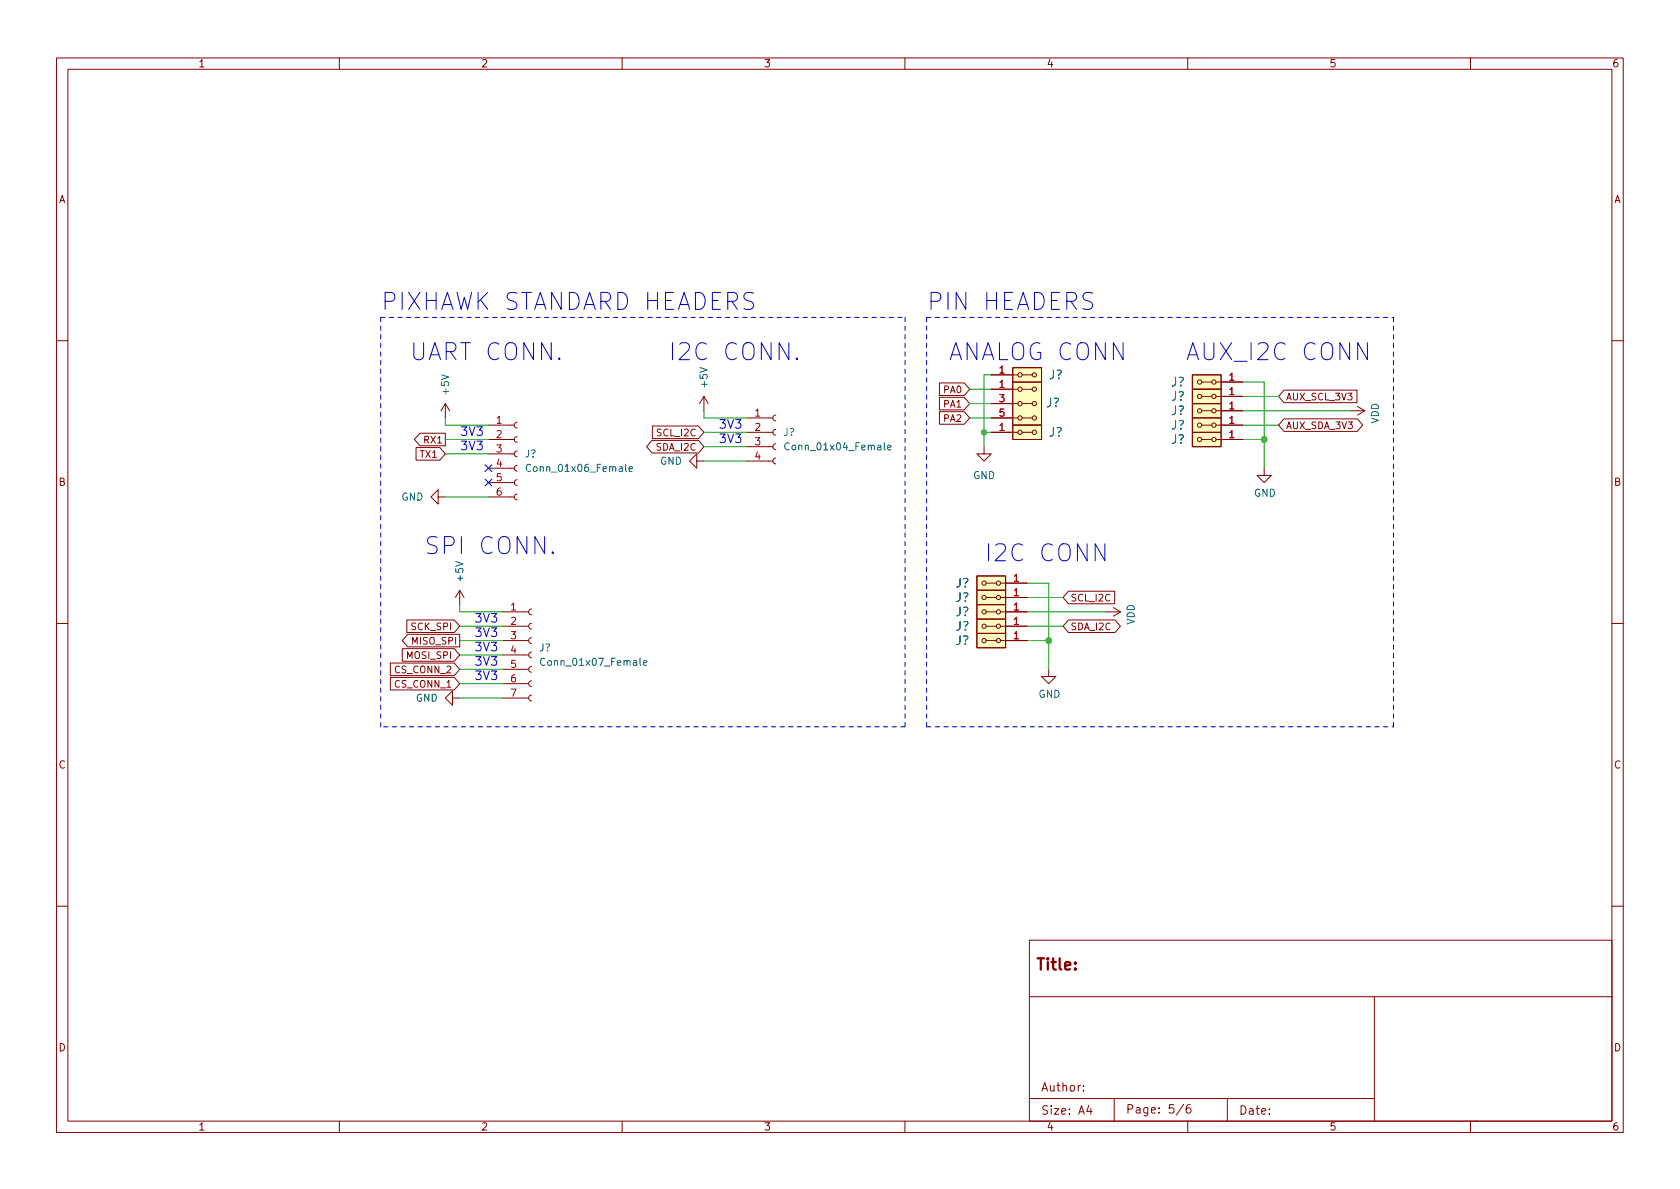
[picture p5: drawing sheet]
<svg xmlns="http://www.w3.org/2000/svg" width="297mm" height="210mm" viewBox="0 0 297 210" stroke-linecap="round" stroke-linejoin="round" font-family="sans-serif">
<g fill="none" stroke="#840000" stroke-width=".18">
<path d="M10 10.2h277v190.1h-277zM12 12.2h273v186.1h-273zM60 10.2v2M110 10.2v2M160 10.2v2M210 10.2v2M260 10.2v2M10 60.2h2M73.6 79.1h4.2l.9 1.2-.9 1.1h-4.2zM74.2 76.6h4.5v2.2h-4.5l-.9-1.1zM78.7 71.4l-.7 1.2M78.7 71.4v2.5"/>
<path d="M78.7 71.4l.8 1.2M86.4 77.7h4.5M86.4 75.2h4.5M91.4 79.8l-.3 .1-.2 .4 .2 .3 .3 .2M91.4 77.2l-.3 .2-.2 .3 .2 .4 .3 .1M91.4 74.7l-.3 .1-.2 .4 .2 .3 .3 .2M115.3 77.9h8.2l1 1.1-1 1.1h-8.2l-1-1.1zM115.3 75.3h8.2l1 1.1-1 1.2h-8.2zM124.5 70.1l-.8 1.3M124.5 70.1v2.5M124.5 70.1l.7 1.3M132.1 73.9h4.6"/>
<path d="M132.1 76.4h4.6M132.1 79h4.6M137.2 78.5l-.4 .1-.1 .4 .1 .3 .4 .2M137.2 75.9l-.4 .2-.1 .3 .1 .4 .4 .2M137.2 73.4l-.4 .1-.1 .4 .1 .4 .4 .1M166.1 67.7h4.4l.9 1.1-.9 1.1h-4.4zM166.1 72.8h4.4l.9 1.1-.9 1.1h-4.4zM166.1 70.3h4.4l.9 1.1-.9 1.1h-4.4zM174 79v1.3h1.3l-1.3 1.2-1.3-1.2h1.3M175.3 73.9h4.7M175.3 71.4h4.7M175.3 68.8h4.7"/>
<path d="M175.3 76.4h4.7M175.3 66.3h4.7M179.1 67.6h5v7.6h-5zM179.1 75.2h5v2.5h-5zM179.1 65h5v2.6h-5zM180.7 73.9h1.8M180.7 71.4h1.8M180.7 68.8h1.8M180.7 76.4h1.8M180.7 66.3h1.8M210.8 71.4h5.1v2.5h-5.1zM210.8 66.3h5.1v2.5h-5.1z"/>
<path d="M210.8 76.4h5.1v2.6h-5.1zM210.8 73.9h5.1v2.5h-5.1zM210.8 68.8h5.1v2.6h-5.1zM212.5 72.6h1.7M212.5 67.6h1.7M212.5 77.7h1.7M212.5 75.2h1.7M212.5 70.1h1.7M215 72.6h4.7M215 67.6h4.7M215 77.7h4.7M215 75.2h4.7"/>
<path d="M215 70.1h4.7M227 74.1h13l.9 1.1-.9 1.1h-13l-.9-1.1zM227 69h12.9v2.2h-12.9l-.9-1.1zM238.8 72.6h2.5M240 71.9l1.3 .7M241.3 72.6l-1.3 .8M285 60.2h2M77.5 87.9v-1.3l-1.3 1.3 1.3 1.2v-1.2h1.2M86.4 87.9h4.5M86.4 85.3h4.5M86.4 82.8h4.5M86.4 80.3h4.5"/>
<path d="M91.4 87.4l-.3 .1-.2 .4 .2 .3 .3 .2M91.4 84.8l-.3 .2-.2 .3 .2 .4 .3 .1M91.4 82.3l-.3 .1-.2 .4 .2 .4 .3 .1M123.2 81.5v-1.2l-1.3 1.2 1.3 1.3v-1.3h1.3M132.1 81.5h4.6M137.2 81l-.4 .2-.1 .3 .1 .4 .4 .1M223.5 82.8v1.3h1.3l-1.3 1.2-1.3-1.2h1.3M10 110.2h2M69 117.2h11.3l1 1.2-1 1.1h-11.3zM69 119.8h11.3l1 1.1-1 1.1h-11.3zM71.1 114.7h9.2l1 1.1-1 1.1h-9.2zM71.9 109.6h8.4l1 1.1-1 1.1h-8.4z"/>
<path d="M72.1 112.2h9.2v2.2h-9.2l-1-1.1zM81.3 104.4l-.8 1.3M81.3 104.4v2.5M81.3 104.4l.7 1.3M88.9 108.2h4.6M88.9 113.3h4.6M88.9 110.7h4.6M88.9 118.4h4.6M88.9 115.8h4.6M94 117.9l-.4 .1-.1 .4 .1 .3 .4 .2M94 115.3l-.4 .2-.1 .3 .1 .4 .4 .1M94 112.8l-.4 .1-.1 .4 .1 .3 .4 .2"/>
<path d="M94 110.2l-.4 .2-.1 .3 .1 .4 .4 .1M94 107.7l-.4 .1-.1 .4 .1 .4 .4 .1M172.7 112h5.1v2.5h-5.1zM172.7 109.5h5.1v2.5h-5.1zM172.7 101.8h5.1v2.6h-5.1zM172.7 104.4h5.1v2.5h-5.1zM172.7 106.9h5.1v2.6h-5.1zM174.4 108.2h1.7M174.4 113.3h1.7M174.4 110.7h1.7M174.4 103.1h1.7M174.4 105.7h1.7"/>
<path d="M176.9 108.2h4.7M176.9 113.3h4.7M176.9 110.7h4.7M176.9 103.1h4.7M176.9 105.7h4.7M185.4 118.4v1.2h1.3l-1.3 1.3-1.3-1.3h1.3M188.9 104.5h8.2v2.3h-8.2l-.9-1.1zM188.9 109.6h8.2l1 1.1-1 1.1h-8.2l-.9-1.1zM195.6 108.2h2.5M196.8 107.4l1.3 .8M198.1 108.2l-1.3 .8M285 110.2h2"/>
<path d="M80 123.4v-1.2l-1.3 1.2 1.3 1.3v-1.3h1.3M88.9 123.4h4.6M88.9 120.9h4.6M94 122.9l-.4 .2-.1 .3 .1 .4 .4 .1M94 120.4l-.4 .1-.1 .4 .1 .4 .4 .1M10 160.2h2M182 166.3h103v32h-103zM182 176.3h103M243 176.3v22M285 160.2h2M60 198.3v2M110 198.3v2"/>
<path d="M160 198.3v2M182 194.3h61M191.6 192.8v.1M191.6 192v.1M192.5 195.5l-.4 1h1M192.9 196v1M197 194.3v4M209.3 195.3l-1.3 1.9M210 198.3v2M210.4 195.3a.59 .59 0 0 0-.7 .7v.5l.2 .3h.4l.2-.1 .1-.5-.2-.2-.4-.1-.3 .3M217 194.3v4M260 198.3v2"/>
<path d="M261 198.3h.1"/>
<circle cx="180.3" cy="73.9" r=".38"/>
<circle cx="180.3" cy="66.3" r=".38"/>
<circle cx="180.3" cy="71.4" r=".38"/>
<circle cx="180.3" cy="68.8" r=".38"/>
<circle cx="180.3" cy="76.4" r=".38"/>
<circle cx="182.9" cy="71.4" r=".38"/>
<circle cx="182.9" cy="66.3" r=".38"/>
<circle cx="182.9" cy="68.8" r=".38"/>
<circle cx="182.9" cy="73.9" r=".38"/>
<circle cx="182.9" cy="76.4" r=".38"/>
<circle cx="212.1" cy="67.6" r=".38"/>
<circle cx="212.1" cy="77.7" r=".38"/>
<circle cx="212.1" cy="75.2" r=".38"/>
<circle cx="212.1" cy="72.6" r=".38"/>
<circle cx="212.1" cy="70.1" r=".38"/>
<circle cx="214.6" cy="72.6" r=".38"/>
<circle cx="214.6" cy="77.7" r=".38"/>
<circle cx="214.6" cy="67.6" r=".38"/>
<circle cx="214.6" cy="75.2" r=".38"/>
<circle cx="214.6" cy="70.1" r=".38"/>
<circle cx="174" cy="103.1" r=".38"/>
<circle cx="174" cy="110.7" r=".38"/>
<circle cx="174" cy="113.3" r=".38"/>
<circle cx="174" cy="105.7" r=".38"/>
<circle cx="174" cy="108.2" r=".38"/>
<circle cx="176.5" cy="110.7" r=".38"/>
<circle cx="176.5" cy="113.3" r=".38"/>
<circle cx="176.5" cy="103.1" r=".38"/>
<circle cx="176.5" cy="105.7" r=".38"/>
<circle cx="176.5" cy="108.2" r=".38"/>
</g>
<g fill="#ffffc2" stroke="#ffffc2" stroke-width=".18">
<path d="M210.8 71.4h5.1v2.5h-5.1z"/>
<path d="M210.8 66.3h5.1v2.5h-5.1z"/>
<path d="M179.1 67.6h5v7.6h-5z"/>
<path d="M179.1 75.2h5v2.5h-5z"/>
<path d="M172.7 112h5.1v2.5h-5.1z"/>
<path d="M210.8 76.4h5.1v2.6h-5.1z"/>
<path d="M210.8 73.9h5.1v2.5h-5.1z"/>
<path d="M172.7 109.5h5.1v2.5h-5.1z"/>
<path d="M210.8 68.8h5.1v2.6h-5.1z"/>
<path d="M179.1 65h5v2.6h-5z"/>
<path d="M172.7 101.8h5.1v2.6h-5.1z"/>
<path d="M172.7 104.4h5.1v2.5h-5.1z"/>
<path d="M172.7 106.9h5.1v2.6h-5.1z"/>
</g>
<path d="M139.5 78.4a.6 .6 0 0 0-.8 .4 .6 .6 0 0 0 .6 .8l.2-.2M157 79.1l.6-.1-.1-.2-.4-.1-.1 .2v.6h.5M93.8 82.2a.6 .6 0 0 0-.8 .4 .6 .6 0 0 0 .6 .8l.2-.1M111.2 82.9l.6-.1v-.2l-.4-.1-.2 .2 .1 .6h.5M96.4 116.5a.6 .6 0 0 0-.9 .4 .6 .6 0 0 0 .6 .8l.3-.2M113.8 117.2l.6-.1-.1-.2-.3-.1-.2 .2v.6h.5" fill="none" stroke="#006464" stroke-width=".18"/>
<path d="M140.9 63.3l.1 .2-.1 .1-.1-.1 .1-.2v.3M241.8 60.6v3l-1.7-3v3M97.7 97.6l.2 .1-.2 .2-.1-.2 .1-.1v.3M195.4 96.2v3l-1.8-3v3" fill="none" stroke="#0000c2" stroke-width=".18"/>
<path d="M67.3 56.1v72.4M67.3 56.1h92.7M160 56.1v72.4M163.8 56.1h82.6M163.8 56.1v72.4M160 128.5h-92.7M163.8 128.5h82.6M246.4 128.5v-72.4" fill="none" stroke="#0000c2" stroke-width=".18" stroke-dasharray=".8 .8"/>
<g fill="none" stroke="#009600" stroke-width=".18">
<path d="M78.7 73.9v1.3h7.7M78.7 77.7h7.7M124.5 72.6v1.3h7.6M124.5 76.4h7.6M124.5 79h7.6M171.4 71.4h3.9M171.4 73.9h3.9M171.4 68.8h3.9M174 76.4h1.3M175.3 66.3h-1.3v12.7M219.7 67.6h3.8v15.2M219.7 75.2h6.4"/>
<path d="M219.7 70.1h6.4M219.7 77.7h3.8M219.7 72.6h19.1M78.7 87.9h7.7M78.7 80.3h7.7M124.5 81.5h7.6M81.3 115.8h7.6M81.3 110.7h7.6M81.3 106.9v1.3h7.6M81.3 113.3h7.6M81.3 118.4h7.6M181.6 105.7h6.4"/>
<path d="M181.6 103.1h3.8v15.3M181.6 110.7h6.4M181.6 108.2h14M181.6 113.3h3.8M81.3 123.4h7.6M81.3 120.9h7.6"/>
</g>
<path d="M85.8 84.7l1.2 1.2M85.8 82.2l1.2 1.2M87 84.7l-1.2 1.2M87 82.2l-1.2 1.2" fill="none" stroke="#000084" stroke-width=".18"/>
<g fill="#009600" stroke="#009600" stroke-width=".18">
<circle cx="223.5" cy="77.7" r=".51"/>
<circle cx="185.4" cy="113.3" r=".51"/>
<circle cx="174" cy="76.4" r=".46"/>
</g>
<g font-size="4.2" fill="#0000c2">
<text x="67.3" y="54.9">PIXHAWK STANDARD HEADERS</text>
<text x="163.8" y="54.9">PIN HEADERS</text>
<text x="72.4" y="63.7">UART CONN.</text>
<text x="118.1" y="63.7">I2C CONN.</text>
<text x="167.6" y="63.7">ANALOG CONN</text>
<text x="209.5" y="63.7">AUX_I2C CONN</text>
<text x="74.9" y="98">SPI CONN.</text>
<text x="174" y="99.3">I2C CONN</text>
</g>
<text font-size="2.8" fill="#840000" x="183" y="171.6">Title:</text>
<g font-size="2.1" fill="#006464">
<text x="185.5" y="67.1">J?</text>
<text x="207" y="68.3">J?</text>
<text x="207" y="70.9">J?</text>
<text x="185" y="72">J?</text>
<text x="185.5" y="77.2">J?</text>
<text x="207" y="73.4">J?</text>
<text x="207" y="75.9">J?</text>
<text x="207" y="78.5">J?</text>
<text x="168.9" y="103.9">J?</text>
<text x="168.9" y="106.4">J?</text>
<text x="168.9" y="111.5">J?</text>
<text x="168.9" y="109">J?</text>
<text x="168.9" y="114">J?</text>
</g>
<g font-size="2.1" fill="#0000c2">
<text x="81.3" y="77.1">3V3</text>
<text x="127" y="75.8">3V3</text>
<text x="81.3" y="79.6">3V3</text>
<text x="127" y="78.3">3V3</text>
<text x="83.8" y="112.6">3V3</text>
<text x="83.8" y="110.1">3V3</text>
<text x="83.8" y="115.2">3V3</text>
<text x="83.8" y="117.7">3V3</text>
<text x="83.8" y="120.3">3V3</text>
</g>
<g font-size="2.1" fill="#840000">
<text x="184" y="193">Author:</text>
<text x="184" y="197.1">Size: A4</text>
<text x="199" y="196.9">Page: 5/6</text>
<text x="219" y="197.1">Date:</text>
</g>
<g font-size="1.8" fill="#840000">
<text x="35" y="11.9">1</text>
<text x="85" y="11.9">2</text>
<text x="135" y="11.9">3</text>
<text x="185" y="11.9">4</text>
<text x="235" y="11.9">5</text>
<text x="285" y="11.9">6</text>
<text x="10.3" y="35.9">A</text>
<text x="285.3" y="35.9">A</text>
<text x="10.3" y="85.9">B</text>
<text x="285.3" y="85.9">B</text>
<text x="10.3" y="135.9">C</text>
<text x="285.3" y="135.9">C</text>
<text x="10.3" y="185.9">D</text>
<text x="285.3" y="185.9">D</text>
<text x="35" y="199.9">1</text>
<text x="85" y="199.9">2</text>
<text x="135" y="199.9">3</text>
<text x="185" y="199.9">4</text>
<text x="235" y="199.9">5</text>
<text x="285" y="199.9">6</text>
</g>
<g font-size="1.8" fill="#006464">
<text x="79.4" y="69.7" transform="rotate(-90 79.4 69.7)">+5V</text>
<text x="125.1" y="68.4" transform="rotate(-90 125.1 68.4)">+5V</text>
<text x="138.5" y="77.1">J?</text>
<text x="243.8" y="74.9" transform="rotate(-90 243.8 74.9)">VDD</text>
<text x="92.8" y="80.9">J?</text>
<text x="93.7" y="83.4">Conn_01x06_Female</text>
<text x="116.7" y="82.2">GND</text>
<text x="139.4" y="79.6">Conn_01x04_Female</text>
<text x="71" y="88.5">GND</text>
<text x="172" y="84.7">GND</text>
<text x="221.7" y="87.8">GND</text>
<text x="81.9" y="102.7" transform="rotate(-90 81.9 102.7)">+5V</text>
<text x="200.6" y="110.5" transform="rotate(-90 200.6 110.5)">VDD</text>
<text x="95.3" y="115.2">J?</text>
<text x="96.2" y="117.7">Conn_01x07_Female</text>
<text x="73.5" y="124.1">GND</text>
<text x="183.6" y="123.4">GND</text>
</g>
<g font-size="1.8" fill="#a90000">
<text x="176.7" y="68.6">1</text>
<text x="176.7" y="71.1">3</text>
<text x="176.7" y="66">1</text>
<text x="217.3" y="67.3">1</text>
<text x="217.3" y="69.8">1</text>
<text x="87.8" y="74.9">1</text>
<text x="87.8" y="77.5">2</text>
<text x="133.5" y="73.7">1</text>
<text x="133.5" y="76.2">2</text>
<text x="176.7" y="73.7">5</text>
<text x="176.7" y="76.2">1</text>
<text x="217.3" y="72.4">1</text>
<text x="217.3" y="77.5">1</text>
<text x="217.3" y="74.9">1</text>
<text x="87.8" y="80">3</text>
<text x="87.8" y="82.5">4</text>
<text x="133.5" y="78.7">3</text>
<text x="133.5" y="81.3">4</text>
<text x="87.8" y="85.1">5</text>
<text x="87.8" y="87.6">6</text>
<text x="90.3" y="107.9">1</text>
<text x="179.2" y="102.9">1</text>
<text x="179.2" y="105.4">1</text>
<text x="179.2" y="107.9">1</text>
<text x="90.3" y="110.5">2</text>
<text x="90.3" y="113">3</text>
<text x="179.2" y="113">1</text>
<text x="179.2" y="110.5">1</text>
<text x="90.3" y="115.6">4</text>
<text x="90.3" y="118.1">5</text>
<text x="90.3" y="120.6">6</text>
<text x="90.3" y="123.2">7</text>
</g>
<g font-size="1.7" fill="#840000">
<text x="166.9" y="69.5">PA0</text>
<text x="227.3" y="70.8">AUX_SCL_3V3</text>
<text x="116.3" y="77.1">SCL_I2C</text>
<text x="166.9" y="74.6">PA2</text>
<text x="166.9" y="72.1">PA1</text>
<text x="227.3" y="75.9">AUX_SDA_3V3</text>
<text x="74.4" y="80.9">TX1</text>
<text x="75.1" y="78.4">RX1</text>
<text x="116.1" y="79.7">SDA_I2C</text>
<text x="189.2" y="106.3">SCL_I2C</text>
<text x="72.9" y="111.4">SCK_SPI</text>
<text x="73" y="114">MISO_SPI</text>
<text x="189.2" y="111.4">SDA_I2C</text>
<text x="70" y="119">CS_CONN_2</text>
<text x="72.1" y="116.5">MOSI_SPI</text>
<text x="70" y="121.6">CS_CONN_1</text>
</g>
</svg>
